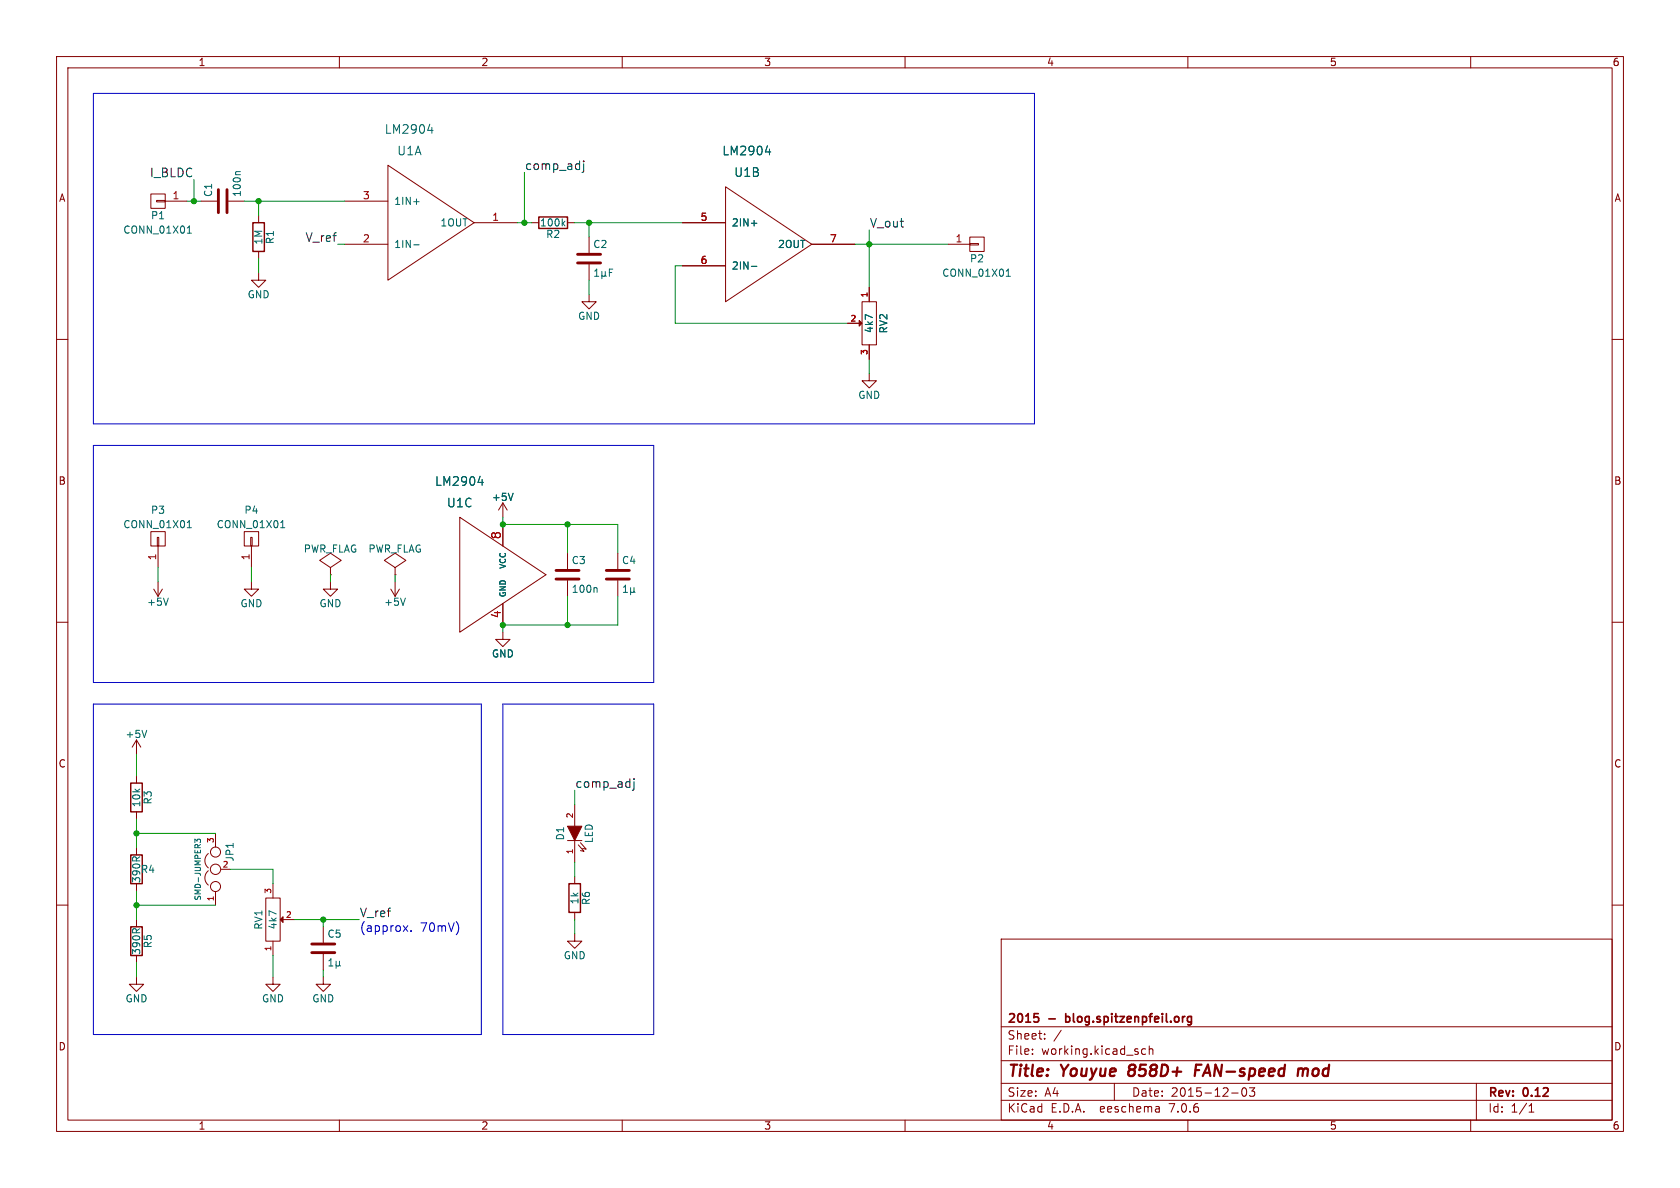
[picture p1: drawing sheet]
(kicad_sch (version 20230121) (generator eeschema)

 (paper "A4")

 (title_block
  (title "Youyue 858D+ FAN-speed mod")
  (date "2015-12-03")
  (rev "0.12")
  (company "2015 - blog.spitzenpfeil.org"))

 (lib_symbols
  (symbol "youyue-858d-plus-fan-speed-mod-rescue:+5V" (power) (pin_names (offset 0)) (in_bom yes) (on_board yes)
   (property "Reference" "#PWR" (at 0 -3.81 0) (effects (font (size 1.27 1.27)) hide))
   (property "Value" "+5V" (at 0 3.556 0) (effects (font (size 1.27 1.27))))
   (property "Footprint" "" (at 0 0 0) (effects (font (size 1.27 1.27))))
   (property "Datasheet" "" (at 0 0 0) (effects (font (size 1.27 1.27))))
   (symbol "+5V_0_1"
    (polyline (pts (xy -0.762 1.27) (xy 0 2.54)) (stroke (width 0) (type solid)) (fill (type none)))
    (polyline (pts (xy 0 0) (xy 0 2.54)) (stroke (width 0) (type solid)) (fill (type none)))
    (polyline (pts (xy 0 2.54) (xy 0.762 1.27)) (stroke (width 0) (type solid)) (fill (type none))))
   (symbol "+5V_1_1"
    (pin power_in line (at 0 0 90) (length 0) hide (name "+5V" (effects (font (size 1.27 1.27)))) (number "1" (effects (font (size 1.27 1.27)))))))
  (symbol "youyue-858d-plus-fan-speed-mod-rescue:C" (pin_numbers hide) (pin_names (offset 0.254)) (in_bom yes) (on_board yes)
   (property "Reference" "C" (at 0.635 2.54 0) (effects (font (size 1.27 1.27)) (justify left)))
   (property "Value" "C" (at 0.635 -2.54 0) (effects (font (size 1.27 1.27)) (justify left)))
   (property "Footprint" "" (at 0.9652 -3.81 0) (effects (font (size 1.27 1.27))))
   (property "Datasheet" "" (at 0 0 0) (effects (font (size 1.27 1.27))))
   (symbol "C_0_1"
    (polyline (pts (xy -2.032 -0.762) (xy 2.032 -0.762)) (stroke (width 0.508) (type solid)) (fill (type none)))
    (polyline (pts (xy -2.032 0.762) (xy 2.032 0.762)) (stroke (width 0.508) (type solid)) (fill (type none))))
   (symbol "C_1_1"
    (pin passive line (at 0 3.81 270) (length 2.794) (name "~" (effects (font (size 1.016 1.016)))) (number "1" (effects (font (size 1.016 1.016)))))
    (pin passive line (at 0 -3.81 90) (length 2.794) (name "~" (effects (font (size 1.016 1.016)))) (number "2" (effects (font (size 1.016 1.016)))))))
  (symbol "youyue-858d-plus-fan-speed-mod-rescue:CONN_01X01" (pin_names (offset 1.016) hide) (in_bom yes) (on_board yes)
   (property "Reference" "P" (at 0 2.54 0) (effects (font (size 1.27 1.27))))
   (property "Value" "CONN_01X01" (at 2.54 0 90) (effects (font (size 1.27 1.27))))
   (property "Footprint" "" (at 0 0 0) (effects (font (size 1.27 1.27))))
   (property "Datasheet" "" (at 0 0 0) (effects (font (size 1.27 1.27))))
   (symbol "CONN_01X01_0_1"
    (rectangle (start -1.27 0.127) (end 0.254 -0.127) (stroke (width 0) (type solid)) (fill (type none)))
    (rectangle (start -1.27 1.27) (end 1.27 -1.27) (stroke (width 0) (type solid)) (fill (type none))))
   (symbol "CONN_01X01_1_1"
    (pin passive line (at -5.08 0 0) (length 3.81) (name "P1" (effects (font (size 1.27 1.27)))) (number "1" (effects (font (size 1.27 1.27)))))))
  (symbol "youyue-858d-plus-fan-speed-mod-rescue:GND" (power) (pin_names (offset 0)) (in_bom yes) (on_board yes)
   (property "Reference" "#PWR" (at 0 -6.35 0) (effects (font (size 1.27 1.27)) hide))
   (property "Value" "GND" (at 0 -3.81 0) (effects (font (size 1.27 1.27))))
   (property "Footprint" "" (at 0 0 0) (effects (font (size 1.27 1.27))))
   (property "Datasheet" "" (at 0 0 0) (effects (font (size 1.27 1.27))))
   (symbol "GND_0_1"
    (polyline (pts (xy 0 0) (xy 0 -1.27) (xy 1.27 -1.27) (xy 0 -2.54) (xy -1.27 -1.27) (xy 0 -1.27)) (stroke (width 0) (type solid)) (fill (type none))))
   (symbol "GND_1_1"
    (pin power_in line (at 0 0 270) (length 0) hide (name "GND" (effects (font (size 1.27 1.27)))) (number "1" (effects (font (size 1.27 1.27)))))))
  (symbol "youyue-858d-plus-fan-speed-mod-rescue:JUMPER3" (pin_names (offset 0.762) hide) (in_bom yes) (on_board yes)
   (property "Reference" "JP" (at 1.27 -2.54 0) (effects (font (size 1.27 1.27)) (justify left)))
   (property "Value" "JUMPER3" (at 0 2.54 0) (effects (font (size 1.27 1.27)) (justify bottom)))
   (property "Footprint" "" (at 0 0 0) (effects (font (size 1.27 1.27))))
   (property "Datasheet" "" (at 0 0 0) (effects (font (size 1.27 1.27))))
   (symbol "JUMPER3_0_1"
    (circle (center -3.048 0) (radius 0.889) (stroke (width 0) (type solid)) (fill (type none)))
    (arc (start -0.254 1.27) (mid -1.524 1.8804) (end -2.794 1.27) (stroke (width 0) (type solid)) (fill (type none)))
    (circle (center 0 0) (radius 0.9144) (stroke (width 0) (type solid)) (fill (type none)))
    (arc (start 2.794 1.27) (mid 1.524 1.8804) (end 0.254 1.27) (stroke (width 0) (type solid)) (fill (type none)))
    (circle (center 3.048 0) (radius 0.889) (stroke (width 0) (type solid)) (fill (type none)))
    (pin passive line (at -6.35 0 0) (length 2.413) (name "1" (effects (font (size 1.016 1.016)))) (number "1" (effects (font (size 1.016 1.016)))))
    (pin passive line (at 0 -2.54 90) (length 1.524) (name "2" (effects (font (size 1.016 1.016)))) (number "2" (effects (font (size 1.016 1.016)))))
    (pin passive line (at 6.35 0 180) (length 2.413) (name "3" (effects (font (size 1.016 1.016)))) (number "3" (effects (font (size 1.016 1.016)))))))
  (symbol "youyue-858d-plus-fan-speed-mod-rescue:LED" (pin_names (offset 1.016) hide) (in_bom yes) (on_board yes)
   (property "Reference" "D" (at 0 2.54 0) (effects (font (size 1.27 1.27))))
   (property "Value" "LED" (at 0 -2.54 0) (effects (font (size 1.27 1.27))))
   (property "Footprint" "" (at 0 0 0) (effects (font (size 1.27 1.27))))
   (property "Datasheet" "" (at 0 0 0) (effects (font (size 1.27 1.27))))
   (symbol "LED_0_1"
    (polyline (pts (xy -1.27 1.27) (xy -1.27 -1.27)) (stroke (width 0) (type solid)) (fill (type none)))
    (polyline (pts (xy -2.032 -0.635) (xy -3.175 -1.651) (xy -3.048 -1.016)) (stroke (width 0) (type solid)) (fill (type none)))
    (polyline (pts (xy -1.651 -1.016) (xy -2.794 -2.032) (xy -2.667 -1.397)) (stroke (width 0) (type solid)) (fill (type none)))
    (polyline (pts (xy 1.27 1.27) (xy -1.27 0) (xy 1.27 -1.27)) (stroke (width 0) (type solid)) (fill (type outline))))
   (symbol "LED_1_1"
    (pin passive line (at -5.08 0 0) (length 3.81) (name "K" (effects (font (size 1.016 1.016)))) (number "1" (effects (font (size 1.016 1.016)))))
    (pin passive line (at 5.08 0 180) (length 3.81) (name "A" (effects (font (size 1.016 1.016)))) (number "2" (effects (font (size 1.016 1.016)))))))
  (symbol "youyue-858d-plus-fan-speed-mod-rescue:MADW__LM2904" (pin_names (offset 1.016)) (in_bom yes) (on_board yes)
   (property "Reference" "U" (at -1.27 12.7 0) (effects (font (size 1.524 1.524))))
   (property "Value" "MADW__LM2904" (at -1.27 16.51 0) (effects (font (size 1.524 1.524))))
   (property "Footprint" "" (at 0 0 0) (effects (font (size 1.524 1.524))))
   (property "Datasheet" "" (at 0 0 0) (effects (font (size 1.524 1.524))))
   (symbol "MADW__LM2904_0_1"
    (polyline (pts (xy 10.16 0) (xy -5.08 10.16) (xy -5.08 -10.16) (xy 10.16 0)) (stroke (width 0) (type solid)) (fill (type none))))
   (symbol "MADW__LM2904_1_1"
    (pin output line (at 17.78 0 180) (length 7.62) (name "1OUT" (effects (font (size 1.27 1.27)))) (number "1" (effects (font (size 1.27 1.27)))))
    (pin input line (at -12.7 -3.81 0) (length 7.62) (name "1IN-" (effects (font (size 1.27 1.27)))) (number "2" (effects (font (size 1.27 1.27)))))
    (pin input line (at -12.7 3.81 0) (length 7.62) (name "1IN+" (effects (font (size 1.27 1.27)))) (number "3" (effects (font (size 1.27 1.27))))))
   (symbol "MADW__LM2904_2_1"
    (pin input line (at -12.7 3.81 0) (length 7.62) (name "2IN+" (effects (font (size 1.27 1.27)))) (number "5" (effects (font (size 1.27 1.27)))))
    (pin input line (at -12.7 -3.81 0) (length 7.62) (name "2IN-" (effects (font (size 1.27 1.27)))) (number "6" (effects (font (size 1.27 1.27)))))
    (pin output line (at 17.78 0 180) (length 7.62) (name "2OUT" (effects (font (size 1.27 1.27)))) (number "7" (effects (font (size 1.27 1.27))))))
   (symbol "MADW__LM2904_3_1"
    (pin power_in line (at 2.54 -8.89 90) (length 3.81) (name "GND" (effects (font (size 1.016 1.016)))) (number "4" (effects (font (size 1.524 1.524)))))
    (pin power_in line (at 2.54 8.89 270) (length 3.81) (name "VCC" (effects (font (size 1.016 1.016)))) (number "8" (effects (font (size 1.524 1.524)))))))
  (symbol "youyue-858d-plus-fan-speed-mod-rescue:POT" (pin_names (offset 1.016) hide) (in_bom yes) (on_board yes)
   (property "Reference" "RV" (at 0 -2.54 0) (effects (font (size 1.27 1.27))))
   (property "Value" "POT" (at 0 0 0) (effects (font (size 1.27 1.27))))
   (property "Footprint" "" (at 0 0 0) (effects (font (size 1.27 1.27))))
   (property "Datasheet" "" (at 0 0 0) (effects (font (size 1.27 1.27))))
   (symbol "POT_0_1"
    (rectangle (start -3.81 1.27) (end 3.81 -1.27) (stroke (width 0) (type solid)) (fill (type none)))
    (polyline (pts (xy 0 1.27) (xy -0.508 1.778) (xy 0.508 1.778)) (stroke (width 0) (type solid)) (fill (type outline))))
   (symbol "POT_1_1"
    (pin passive line (at -6.35 0 0) (length 2.54) (name "1" (effects (font (size 1.016 1.016)))) (number "1" (effects (font (size 1.016 1.016)))))
    (pin passive line (at 0 3.81 270) (length 2.032) (name "2" (effects (font (size 1.016 1.016)))) (number "2" (effects (font (size 1.016 1.016)))))
    (pin passive line (at 6.35 0 180) (length 2.54) (name "3" (effects (font (size 1.016 1.016)))) (number "3" (effects (font (size 1.016 1.016)))))))
  (symbol "youyue-858d-plus-fan-speed-mod-rescue:PWR_FLAG" (power) (pin_numbers hide) (pin_names (offset 0) hide) (in_bom yes) (on_board yes)
   (property "Reference" "#FLG" (at 0 2.413 0) (effects (font (size 1.27 1.27)) hide))
   (property "Value" "PWR_FLAG" (at 0 4.572 0) (effects (font (size 1.27 1.27))))
   (property "Footprint" "" (at 0 0 0) (effects (font (size 1.27 1.27))))
   (property "Datasheet" "" (at 0 0 0) (effects (font (size 1.27 1.27))))
   (symbol "PWR_FLAG_0_0"
    (pin power_out line (at 0 0 90) (length 0) (name "pwr" (effects (font (size 0.508 0.508)))) (number "1" (effects (font (size 0.508 0.508))))))
   (symbol "PWR_FLAG_0_1"
    (polyline (pts (xy 0 0) (xy 0 1.27) (xy -1.905 2.54) (xy 0 3.81) (xy 1.905 2.54) (xy 0 1.27)) (stroke (width 0) (type solid)) (fill (type none)))))
  (symbol "youyue-858d-plus-fan-speed-mod-rescue:R" (pin_numbers hide) (pin_names (offset 0)) (in_bom yes) (on_board yes)
   (property "Reference" "R" (at 2.032 0 90) (effects (font (size 1.27 1.27))))
   (property "Value" "R" (at 0 0 90) (effects (font (size 1.27 1.27))))
   (property "Footprint" "" (at -1.778 0 90) (effects (font (size 1.27 1.27))))
   (property "Datasheet" "" (at 0 0 0) (effects (font (size 1.27 1.27))))
   (symbol "R_0_1"
    (rectangle (start -1.016 -2.54) (end 1.016 2.54) (stroke (width 0.254) (type solid)) (fill (type none))))
   (symbol "R_1_1"
    (pin passive line (at 0 3.81 270) (length 1.27) (name "~" (effects (font (size 1.27 1.27)))) (number "1" (effects (font (size 1.27 1.27)))))
    (pin passive line (at 0 -3.81 90) (length 1.27) (name "~" (effects (font (size 1.27 1.27)))) (number "2" (effects (font (size 1.27 1.27))))))))

 (junction (at 92.71 39.37) (diameter 0) (color 0 0 0 0))
 (junction (at 34.29 35.56) (diameter 0) (color 0 0 0 0))
 (junction (at 45.72 35.56) (diameter 0) (color 0 0 0 0))
 (junction (at 57.15 162.56) (diameter 0) (color 0 0 0 0))
 (junction (at 100.33 110.49) (diameter 0) (color 0 0 0 0))
 (junction (at 100.33 92.71) (diameter 0) (color 0 0 0 0))
 (junction (at 153.67 43.18) (diameter 0) (color 0 0 0 0))
 (junction (at 24.13 147.32) (diameter 0) (color 0 0 0 0))
 (junction (at 104.14 39.37) (diameter 0) (color 0 0 0 0))
 (junction (at 24.13 160.02) (diameter 0) (color 0 0 0 0))
 (junction (at 88.9 110.49) (diameter 0) (color 0 0 0 0))
 (junction (at 88.9 92.71) (diameter 0) (color 0 0 0 0))

 (polyline (pts (xy 16.51 74.93) (xy 16.51 16.51)) (stroke (width 0) (type default)))

 (wire (pts (xy 100.33 92.71) (xy 100.33 97.79)) (stroke (width 0) (type default)))
 (wire (pts (xy 100.33 110.49) (xy 109.22 110.49)) (stroke (width 0) (type default)))
 (wire (pts (xy 153.67 43.18) (xy 167.64 43.18)) (stroke (width 0) (type default)))
 (wire (pts (xy 153.67 40.64) (xy 153.67 43.18)) (stroke (width 0) (type default)))
 (polyline (pts (xy 16.51 16.51) (xy 182.88 16.51)) (stroke (width 0) (type default)))

 (wire (pts (xy 45.72 45.72) (xy 45.72 48.26)) (stroke (width 0) (type default)))
 (wire (pts (xy 57.15 171.45) (xy 57.15 172.72)) (stroke (width 0) (type default)))
 (wire (pts (xy 120.65 46.99) (xy 119.38 46.99)) (stroke (width 0) (type default)))
 (wire (pts (xy 27.94 100.33) (xy 27.94 102.87)) (stroke (width 0) (type default)))
 (polyline (pts (xy 85.09 124.46) (xy 16.51 124.46)) (stroke (width 0) (type default)))

 (wire (pts (xy 40.64 153.67) (xy 48.26 153.67)) (stroke (width 0) (type default)))
 (polyline (pts (xy 16.51 78.74) (xy 16.51 120.65)) (stroke (width 0) (type default)))

 (wire (pts (xy 100.33 92.71) (xy 109.22 92.71)) (stroke (width 0) (type default)))
 (wire (pts (xy 69.85 101.6) (xy 69.85 102.87)) (stroke (width 0) (type default)))
 (wire (pts (xy 109.22 110.49) (xy 109.22 105.41)) (stroke (width 0) (type default)))
 (wire (pts (xy 88.9 110.49) (xy 88.9 111.76)) (stroke (width 0) (type default)))
 (wire (pts (xy 151.13 43.18) (xy 153.67 43.18)) (stroke (width 0) (type default)))
 (polyline (pts (xy 88.9 124.46) (xy 88.9 182.88)) (stroke (width 0) (type default)))
 (polyline (pts (xy 16.51 120.65) (xy 115.57 120.65)) (stroke (width 0) (type default)))

 (wire (pts (xy 24.13 149.86) (xy 24.13 147.32)) (stroke (width 0) (type default)))
 (wire (pts (xy 153.67 63.5) (xy 153.67 66.04)) (stroke (width 0) (type default)))
 (wire (pts (xy 104.14 39.37) (xy 120.65 39.37)) (stroke (width 0) (type default)))
 (polyline (pts (xy 115.57 182.88) (xy 115.57 124.46)) (stroke (width 0) (type default)))

 (wire (pts (xy 48.26 168.91) (xy 48.26 172.72)) (stroke (width 0) (type default)))
 (wire (pts (xy 45.72 35.56) (xy 45.72 38.1)) (stroke (width 0) (type default)))
 (wire (pts (xy 91.44 39.37) (xy 92.71 39.37)) (stroke (width 0) (type default)))
 (wire (pts (xy 43.18 35.56) (xy 45.72 35.56)) (stroke (width 0) (type default)))
 (wire (pts (xy 45.72 35.56) (xy 60.96 35.56)) (stroke (width 0) (type default)))
 (wire (pts (xy 24.13 133.35) (xy 24.13 137.16)) (stroke (width 0) (type default)))
 (polyline (pts (xy 16.51 182.88) (xy 85.09 182.88)) (stroke (width 0) (type default)))

 (wire (pts (xy 100.33 110.49) (xy 100.33 105.41)) (stroke (width 0) (type default)))
 (wire (pts (xy 88.9 91.44) (xy 88.9 92.71)) (stroke (width 0) (type default)))
 (wire (pts (xy 153.67 43.18) (xy 153.67 50.8)) (stroke (width 0) (type default)))
 (wire (pts (xy 57.15 162.56) (xy 63.5 162.56)) (stroke (width 0) (type default)))
 (wire (pts (xy 104.14 39.37) (xy 104.14 41.91)) (stroke (width 0) (type default)))
 (wire (pts (xy 24.13 157.48) (xy 24.13 160.02)) (stroke (width 0) (type default)))
 (wire (pts (xy 101.6 152.4) (xy 101.6 154.94)) (stroke (width 0) (type default)))
 (wire (pts (xy 119.38 57.15) (xy 149.86 57.15)) (stroke (width 0) (type default)))
 (wire (pts (xy 24.13 160.02) (xy 24.13 162.56)) (stroke (width 0) (type default)))
 (wire (pts (xy 101.6 139.7) (xy 101.6 142.24)) (stroke (width 0) (type default)))
 (polyline (pts (xy 182.88 74.93) (xy 16.51 74.93)) (stroke (width 0) (type default)))

 (wire (pts (xy 58.42 101.6) (xy 58.42 102.87)) (stroke (width 0) (type default)))
 (wire (pts (xy 101.6 162.56) (xy 101.6 165.1)) (stroke (width 0) (type default)))
 (wire (pts (xy 92.71 30.48) (xy 92.71 39.37)) (stroke (width 0) (type default)))
 (wire (pts (xy 33.02 35.56) (xy 34.29 35.56)) (stroke (width 0) (type default)))
 (wire (pts (xy 44.45 100.33) (xy 44.45 102.87)) (stroke (width 0) (type default)))
 (wire (pts (xy 119.38 46.99) (xy 119.38 57.15)) (stroke (width 0) (type default)))
 (polyline (pts (xy 182.88 16.51) (xy 182.88 74.93)) (stroke (width 0) (type default)))

 (wire (pts (xy 52.07 162.56) (xy 57.15 162.56)) (stroke (width 0) (type default)))
 (wire (pts (xy 88.9 110.49) (xy 100.33 110.49)) (stroke (width 0) (type default)))
 (wire (pts (xy 60.96 43.18) (xy 59.69 43.18)) (stroke (width 0) (type default)))
 (wire (pts (xy 24.13 147.32) (xy 24.13 144.78)) (stroke (width 0) (type default)))
 (wire (pts (xy 88.9 92.71) (xy 100.33 92.71)) (stroke (width 0) (type default)))
 (wire (pts (xy 34.29 35.56) (xy 35.56 35.56)) (stroke (width 0) (type default)))
 (polyline (pts (xy 16.51 124.46) (xy 16.51 182.88)) (stroke (width 0) (type default)))

 (wire (pts (xy 24.13 147.32) (xy 38.1 147.32)) (stroke (width 0) (type default)))
 (wire (pts (xy 24.13 170.18) (xy 24.13 172.72)) (stroke (width 0) (type default)))
 (polyline (pts (xy 88.9 182.88) (xy 115.57 182.88)) (stroke (width 0) (type default)))
 (polyline (pts (xy 115.57 78.74) (xy 16.51 78.74)) (stroke (width 0) (type default)))

 (wire (pts (xy 57.15 162.56) (xy 57.15 163.83)) (stroke (width 0) (type default)))
 (wire (pts (xy 48.26 153.67) (xy 48.26 156.21)) (stroke (width 0) (type default)))
 (polyline (pts (xy 115.57 124.46) (xy 88.9 124.46)) (stroke (width 0) (type default)))

 (wire (pts (xy 92.71 39.37) (xy 93.98 39.37)) (stroke (width 0) (type default)))
 (wire (pts (xy 34.29 31.75) (xy 34.29 35.56)) (stroke (width 0) (type default)))
 (polyline (pts (xy 115.57 120.65) (xy 115.57 78.74)) (stroke (width 0) (type default)))

 (wire (pts (xy 104.14 49.53) (xy 104.14 52.07)) (stroke (width 0) (type default)))
 (wire (pts (xy 101.6 39.37) (xy 104.14 39.37)) (stroke (width 0) (type default)))
 (wire (pts (xy 109.22 92.71) (xy 109.22 97.79)) (stroke (width 0) (type default)))
 (wire (pts (xy 24.13 160.02) (xy 38.1 160.02)) (stroke (width 0) (type default)))
 (polyline (pts (xy 85.09 182.88) (xy 85.09 124.46)) (stroke (width 0) (type default)))

 (text "(approx. 70mV)" (at 63.5 165.1 0) (effects (font (size 1.524 1.524)) (justify left bottom)))

 (label "comp_adj" (at 101.6 139.7 0) (effects (font (size 1.524 1.524)) (justify left bottom)))
 (label "I_BLDC" (at 34.29 31.75 180) (effects (font (size 1.524 1.524)) (justify right bottom)))
 (label "V_ref" (at 63.5 162.56 0) (effects (font (size 1.524 1.524)) (justify left bottom)))
 (label "comp_adj" (at 92.71 30.48 0) (effects (font (size 1.524 1.524)) (justify left bottom)))
 (label "V_out" (at 153.67 40.64 0) (effects (font (size 1.524 1.524)) (justify left bottom)))
 (label "V_ref" (at 59.69 43.18 180) (effects (font (size 1.524 1.524)) (justify right bottom)))

 (symbol (lib_id "youyue-858d-plus-fan-speed-mod-rescue:MADW__LM2904") (at 73.66 39.37 0) (unit 1) (in_bom yes) (on_board yes) (dnp no)
  (property "Reference" "U1" (at 72.39 26.67 0) (effects (font (size 1.524 1.524))))
  (property "Value" "LM2904" (at 72.39 22.86 0) (effects (font (size 1.524 1.524))))
  (property "Footprint" "SMD_Packages:SOIC-8-N" (at 73.66 39.37 0) (effects (font (size 1.524 1.524)) hide))
  (property "Datasheet" "" (at 73.66 39.37 0) (effects (font (size 1.524 1.524)))) (pin "1") (pin "2") (pin "3") (pin "5") (pin "6") (pin "7") (pin "4") (pin "8"))

 (symbol (lib_id "youyue-858d-plus-fan-speed-mod-rescue:MADW__LM2904") (at 133.35 43.18 0) (unit 2) (in_bom yes) (on_board yes) (dnp no)
  (property "Reference" "U1" (at 132.08 30.48 0) (effects (font (size 1.524 1.524))))
  (property "Value" "LM2904" (at 132.08 26.67 0) (effects (font (size 1.524 1.524))))
  (property "Footprint" "SMD_Packages:SOIC-8-N" (at 133.35 43.18 0) (effects (font (size 1.524 1.524)) hide))
  (property "Datasheet" "" (at 133.35 43.18 0) (effects (font (size 1.524 1.524)))) (pin "1") (pin "2") (pin "3") (pin "5") (pin "6") (pin "7") (pin "4") (pin "8"))

 (symbol (lib_id "youyue-858d-plus-fan-speed-mod-rescue:MADW__LM2904") (at 86.36 101.6 0) (unit 3) (in_bom yes) (on_board yes) (dnp no)
  (property "Reference" "U1" (at 81.28 88.9 0) (effects (font (size 1.524 1.524))))
  (property "Value" "LM2904" (at 81.28 85.09 0) (effects (font (size 1.524 1.524))))
  (property "Footprint" "SMD_Packages:SOIC-8-N" (at 86.36 101.6 0) (effects (font (size 1.524 1.524)) hide))
  (property "Datasheet" "" (at 86.36 101.6 0) (effects (font (size 1.524 1.524)))) (pin "1") (pin "2") (pin "3") (pin "5") (pin "6") (pin "7") (pin "4") (pin "8"))

 (symbol (lib_id "youyue-858d-plus-fan-speed-mod-rescue:POT") (at 153.67 57.15 90) (mirror x) (unit 1) (in_bom yes) (on_board yes) (dnp no)
  (property "Reference" "RV2" (at 156.21 57.15 0) (effects (font (size 1.27 1.27))))
  (property "Value" "4k7" (at 153.67 57.15 0) (effects (font (size 1.27 1.27))))
  (property "Footprint" "my_parts:MADW__TC33X-POT" (at 153.67 57.15 0) (effects (font (size 1.524 1.524)) hide))
  (property "Datasheet" "" (at 153.67 57.15 0) (effects (font (size 1.524 1.524)))) (pin "1") (pin "2") (pin "3"))

 (symbol (lib_id "youyue-858d-plus-fan-speed-mod-rescue:POT") (at 48.26 162.56 270) (mirror x) (unit 1) (in_bom yes) (on_board yes) (dnp no)
  (property "Reference" "RV1" (at 45.72 162.56 0) (effects (font (size 1.27 1.27))))
  (property "Value" "4k7" (at 48.26 162.56 0) (effects (font (size 1.27 1.27))))
  (property "Footprint" "my_parts:MADW__TC33X-POT" (at 48.26 162.56 0) (effects (font (size 1.524 1.524)) hide))
  (property "Datasheet" "" (at 48.26 162.56 0) (effects (font (size 1.524 1.524)))) (pin "1") (pin "2") (pin "3"))

 (symbol (lib_id "youyue-858d-plus-fan-speed-mod-rescue:C") (at 39.37 35.56 90) (unit 1) (in_bom yes) (on_board yes) (dnp no)
  (property "Reference" "C1" (at 36.83 34.925 0) (effects (font (size 1.27 1.27)) (justify left)))
  (property "Value" "100n" (at 41.91 34.925 0) (effects (font (size 1.27 1.27)) (justify left)))
  (property "Footprint" "Capacitors_SMD:C_0805_HandSoldering" (at 43.18 34.5948 0) (effects (font (size 0.762 0.762)) hide))
  (property "Datasheet" "" (at 39.37 35.56 0) (effects (font (size 1.524 1.524)))) (pin "1") (pin "2"))

 (symbol (lib_id "youyue-858d-plus-fan-speed-mod-rescue:R") (at 45.72 41.91 0) (unit 1) (in_bom yes) (on_board yes) (dnp no)
  (property "Reference" "R1" (at 47.752 41.91 90) (effects (font (size 1.27 1.27))))
  (property "Value" "1M" (at 45.72 41.91 90) (effects (font (size 1.27 1.27))))
  (property "Footprint" "Resistors_SMD:R_0805_HandSoldering" (at 43.942 41.91 90) (effects (font (size 0.762 0.762)) hide))
  (property "Datasheet" "" (at 45.72 41.91 0) (effects (font (size 0.762 0.762)))) (pin "1") (pin "2"))

 (symbol (lib_id "youyue-858d-plus-fan-speed-mod-rescue:R") (at 97.79 39.37 270) (unit 1) (in_bom yes) (on_board yes) (dnp no)
  (property "Reference" "R2" (at 97.79 41.402 90) (effects (font (size 1.27 1.27))))
  (property "Value" "100k" (at 97.79 39.37 90) (effects (font (size 1.27 1.27))))
  (property "Footprint" "Resistors_SMD:R_0805_HandSoldering" (at 97.79 37.592 90) (effects (font (size 0.762 0.762)) hide))
  (property "Datasheet" "" (at 97.79 39.37 0) (effects (font (size 0.762 0.762)))) (pin "1") (pin "2"))

 (symbol (lib_id "youyue-858d-plus-fan-speed-mod-rescue:R") (at 24.13 140.97 0) (unit 1) (in_bom yes) (on_board yes) (dnp no)
  (property "Reference" "R3" (at 26.162 140.97 90) (effects (font (size 1.27 1.27))))
  (property "Value" "10k" (at 24.13 140.97 90) (effects (font (size 1.27 1.27))))
  (property "Footprint" "Resistors_SMD:R_0805_HandSoldering" (at 22.352 140.97 90) (effects (font (size 0.762 0.762)) hide))
  (property "Datasheet" "" (at 24.13 140.97 0) (effects (font (size 0.762 0.762)))) (pin "1") (pin "2"))

 (symbol (lib_id "youyue-858d-plus-fan-speed-mod-rescue:R") (at 24.13 166.37 0) (unit 1) (in_bom yes) (on_board yes) (dnp no)
  (property "Reference" "R5" (at 26.162 166.37 90) (effects (font (size 1.27 1.27))))
  (property "Value" "390R" (at 24.13 166.37 90) (effects (font (size 1.27 1.27))))
  (property "Footprint" "Resistors_SMD:R_0805_HandSoldering" (at 22.352 166.37 90) (effects (font (size 0.762 0.762)) hide))
  (property "Datasheet" "" (at 24.13 166.37 0) (effects (font (size 0.762 0.762)))) (pin "1") (pin "2"))

 (symbol (lib_id "youyue-858d-plus-fan-speed-mod-rescue:GND") (at 88.9 111.76 0) (unit 1) (in_bom yes) (on_board yes) (dnp no)
  (property "Reference" "#PWR01" (at 88.9 118.11 0) (effects (font (size 1.27 1.27)) hide))
  (property "Value" "GND" (at 88.9 115.57 0) (effects (font (size 1.27 1.27))))
  (property "Footprint" "" (at 88.9 111.76 0) (effects (font (size 1.524 1.524))))
  (property "Datasheet" "" (at 88.9 111.76 0) (effects (font (size 1.524 1.524)))) (pin "1"))

 (symbol (lib_id "youyue-858d-plus-fan-speed-mod-rescue:+5V") (at 88.9 91.44 0) (unit 1) (in_bom yes) (on_board yes) (dnp no)
  (property "Reference" "#PWR02" (at 88.9 95.25 0) (effects (font (size 1.27 1.27)) hide))
  (property "Value" "+5V" (at 88.9 87.884 0) (effects (font (size 1.27 1.27))))
  (property "Footprint" "" (at 88.9 91.44 0) (effects (font (size 1.524 1.524))))
  (property "Datasheet" "" (at 88.9 91.44 0) (effects (font (size 1.524 1.524)))) (pin "1"))

 (symbol (lib_id "youyue-858d-plus-fan-speed-mod-rescue:PWR_FLAG") (at 58.42 101.6 0) (unit 1) (in_bom yes) (on_board yes) (dnp no)
  (property "Reference" "#FLG03" (at 58.42 99.187 0) (effects (font (size 1.27 1.27)) hide))
  (property "Value" "PWR_FLAG" (at 58.42 97.028 0) (effects (font (size 1.27 1.27))))
  (property "Footprint" "" (at 58.42 101.6 0) (effects (font (size 1.524 1.524))))
  (property "Datasheet" "" (at 58.42 101.6 0) (effects (font (size 1.524 1.524)))) (pin "1"))

 (symbol (lib_id "youyue-858d-plus-fan-speed-mod-rescue:PWR_FLAG") (at 69.85 101.6 0) (unit 1) (in_bom yes) (on_board yes) (dnp no)
  (property "Reference" "#FLG04" (at 69.85 99.187 0) (effects (font (size 1.27 1.27)) hide))
  (property "Value" "PWR_FLAG" (at 69.85 97.028 0) (effects (font (size 1.27 1.27))))
  (property "Footprint" "" (at 69.85 101.6 0) (effects (font (size 1.524 1.524))))
  (property "Datasheet" "" (at 69.85 101.6 0) (effects (font (size 1.524 1.524)))) (pin "1"))

 (symbol (lib_id "youyue-858d-plus-fan-speed-mod-rescue:C") (at 100.33 101.6 0) (unit 1) (in_bom yes) (on_board yes) (dnp no)
  (property "Reference" "C3" (at 100.965 99.06 0) (effects (font (size 1.27 1.27)) (justify left)))
  (property "Value" "100n" (at 100.965 104.14 0) (effects (font (size 1.27 1.27)) (justify left)))
  (property "Footprint" "Capacitors_SMD:C_0805_HandSoldering" (at 101.2952 105.41 0) (effects (font (size 0.762 0.762)) hide))
  (property "Datasheet" "" (at 100.33 101.6 0) (effects (font (size 1.524 1.524)))) (pin "1") (pin "2"))

 (symbol (lib_id "youyue-858d-plus-fan-speed-mod-rescue:C") (at 109.22 101.6 0) (unit 1) (in_bom yes) (on_board yes) (dnp no)
  (property "Reference" "C4" (at 109.855 99.06 0) (effects (font (size 1.27 1.27)) (justify left)))
  (property "Value" "1µ" (at 109.855 104.14 0) (effects (font (size 1.27 1.27)) (justify left)))
  (property "Footprint" "Capacitors_SMD:C_0805_HandSoldering" (at 110.1852 105.41 0) (effects (font (size 0.762 0.762)) hide))
  (property "Datasheet" "" (at 109.22 101.6 0) (effects (font (size 1.524 1.524)))) (pin "1") (pin "2"))

 (symbol (lib_id "youyue-858d-plus-fan-speed-mod-rescue:GND") (at 24.13 172.72 0) (unit 1) (in_bom yes) (on_board yes) (dnp no)
  (property "Reference" "#PWR05" (at 24.13 179.07 0) (effects (font (size 1.27 1.27)) hide))
  (property "Value" "GND" (at 24.13 176.53 0) (effects (font (size 1.27 1.27))))
  (property "Footprint" "" (at 24.13 172.72 0) (effects (font (size 1.524 1.524))))
  (property "Datasheet" "" (at 24.13 172.72 0) (effects (font (size 1.524 1.524)))) (pin "1"))

 (symbol (lib_id "youyue-858d-plus-fan-speed-mod-rescue:+5V") (at 24.13 133.35 0) (unit 1) (in_bom yes) (on_board yes) (dnp no)
  (property "Reference" "#PWR06" (at 24.13 137.16 0) (effects (font (size 1.27 1.27)) hide))
  (property "Value" "+5V" (at 24.13 129.794 0) (effects (font (size 1.27 1.27))))
  (property "Footprint" "" (at 24.13 133.35 0) (effects (font (size 1.524 1.524))))
  (property "Datasheet" "" (at 24.13 133.35 0) (effects (font (size 1.524 1.524)))) (pin "1"))

 (symbol (lib_id "youyue-858d-plus-fan-speed-mod-rescue:R") (at 24.13 153.67 0) (unit 1) (in_bom yes) (on_board yes) (dnp no)
  (property "Reference" "R4" (at 26.162 153.67 0) (effects (font (size 1.27 1.27))))
  (property "Value" "390R" (at 24.13 153.67 90) (effects (font (size 1.27 1.27))))
  (property "Footprint" "Resistors_SMD:R_0805_HandSoldering" (at 22.352 153.67 90) (effects (font (size 0.762 0.762)) hide))
  (property "Datasheet" "" (at 24.13 153.67 0) (effects (font (size 0.762 0.762)))) (pin "1") (pin "2"))

 (symbol (lib_id "youyue-858d-plus-fan-speed-mod-rescue:JUMPER3") (at 38.1 153.67 90) (unit 1) (in_bom yes) (on_board yes) (dnp no)
  (property "Reference" "JP1" (at 40.64 152.4 0) (effects (font (size 1.27 1.27)) (justify left)))
  (property "Value" "SMD-JUMPER3" (at 35.56 153.67 0) (effects (font (size 0.9906 0.9906)) (justify bottom)))
  (property "Footprint" "my_parts:SMD-solder-bridge-3pin" (at 38.1 153.67 0) (effects (font (size 1.524 1.524)) hide))
  (property "Datasheet" "" (at 38.1 153.67 0) (effects (font (size 1.524 1.524)))) (pin "1") (pin "2") (pin "3"))

 (symbol (lib_id "youyue-858d-plus-fan-speed-mod-rescue:GND") (at 48.26 172.72 0) (unit 1) (in_bom yes) (on_board yes) (dnp no)
  (property "Reference" "#PWR07" (at 48.26 179.07 0) (effects (font (size 1.27 1.27)) hide))
  (property "Value" "GND" (at 48.26 176.53 0) (effects (font (size 1.27 1.27))))
  (property "Footprint" "" (at 48.26 172.72 0) (effects (font (size 1.524 1.524))))
  (property "Datasheet" "" (at 48.26 172.72 0) (effects (font (size 1.524 1.524)))) (pin "1"))

 (symbol (lib_id "youyue-858d-plus-fan-speed-mod-rescue:GND") (at 45.72 48.26 0) (unit 1) (in_bom yes) (on_board yes) (dnp no)
  (property "Reference" "#PWR08" (at 45.72 54.61 0) (effects (font (size 1.27 1.27)) hide))
  (property "Value" "GND" (at 45.72 52.07 0) (effects (font (size 1.27 1.27))))
  (property "Footprint" "" (at 45.72 48.26 0) (effects (font (size 1.524 1.524))))
  (property "Datasheet" "" (at 45.72 48.26 0) (effects (font (size 1.524 1.524)))) (pin "1"))

 (symbol (lib_id "youyue-858d-plus-fan-speed-mod-rescue:GND") (at 104.14 52.07 0) (unit 1) (in_bom yes) (on_board yes) (dnp no)
  (property "Reference" "#PWR09" (at 104.14 58.42 0) (effects (font (size 1.27 1.27)) hide))
  (property "Value" "GND" (at 104.14 55.88 0) (effects (font (size 1.27 1.27))))
  (property "Footprint" "" (at 104.14 52.07 0) (effects (font (size 1.524 1.524))))
  (property "Datasheet" "" (at 104.14 52.07 0) (effects (font (size 1.524 1.524)))) (pin "1"))

 (symbol (lib_id "youyue-858d-plus-fan-speed-mod-rescue:GND") (at 153.67 66.04 0) (unit 1) (in_bom yes) (on_board yes) (dnp no)
  (property "Reference" "#PWR010" (at 153.67 72.39 0) (effects (font (size 1.27 1.27)) hide))
  (property "Value" "GND" (at 153.67 69.85 0) (effects (font (size 1.27 1.27))))
  (property "Footprint" "" (at 153.67 66.04 0) (effects (font (size 1.524 1.524))))
  (property "Datasheet" "" (at 153.67 66.04 0) (effects (font (size 1.524 1.524)))) (pin "1"))

 (symbol (lib_id "youyue-858d-plus-fan-speed-mod-rescue:GND") (at 58.42 102.87 0) (unit 1) (in_bom yes) (on_board yes) (dnp no)
  (property "Reference" "#PWR011" (at 58.42 109.22 0) (effects (font (size 1.27 1.27)) hide))
  (property "Value" "GND" (at 58.42 106.68 0) (effects (font (size 1.27 1.27))))
  (property "Footprint" "" (at 58.42 102.87 0) (effects (font (size 1.524 1.524))))
  (property "Datasheet" "" (at 58.42 102.87 0) (effects (font (size 1.524 1.524)))) (pin "1"))

 (symbol (lib_id "youyue-858d-plus-fan-speed-mod-rescue:+5V") (at 69.85 102.87 180) (unit 1) (in_bom yes) (on_board yes) (dnp no)
  (property "Reference" "#PWR012" (at 69.85 99.06 0) (effects (font (size 1.27 1.27)) hide))
  (property "Value" "+5V" (at 69.85 106.426 0) (effects (font (size 1.27 1.27))))
  (property "Footprint" "" (at 69.85 102.87 0) (effects (font (size 1.524 1.524))))
  (property "Datasheet" "" (at 69.85 102.87 0) (effects (font (size 1.524 1.524)))) (pin "1"))

 (symbol (lib_id "youyue-858d-plus-fan-speed-mod-rescue:CONN_01X01") (at 27.94 35.56 180) (unit 1) (in_bom yes) (on_board yes) (dnp no)
  (property "Reference" "P1" (at 27.94 38.1 0) (effects (font (size 1.27 1.27))))
  (property "Value" "CONN_01X01" (at 27.94 40.64 0) (effects (font (size 1.27 1.27))))
  (property "Footprint" "SIL-Headers:SIL-1" (at 27.94 35.56 0) (effects (font (size 1.524 1.524)) hide))
  (property "Datasheet" "" (at 27.94 35.56 0) (effects (font (size 1.524 1.524)))) (pin "1"))

 (symbol (lib_id "youyue-858d-plus-fan-speed-mod-rescue:CONN_01X01") (at 172.72 43.18 0) (unit 1) (in_bom yes) (on_board yes) (dnp no)
  (property "Reference" "P2" (at 172.72 45.72 0) (effects (font (size 1.27 1.27))))
  (property "Value" "CONN_01X01" (at 172.72 48.26 0) (effects (font (size 1.27 1.27))))
  (property "Footprint" "SIL-Headers:SIL-1" (at 172.72 43.18 0) (effects (font (size 1.524 1.524)) hide))
  (property "Datasheet" "" (at 172.72 43.18 0) (effects (font (size 1.524 1.524)))) (pin "1"))

 (symbol (lib_id "youyue-858d-plus-fan-speed-mod-rescue:CONN_01X01") (at 27.94 95.25 90) (unit 1) (in_bom yes) (on_board yes) (dnp no)
  (property "Reference" "P3" (at 27.94 90.17 90) (effects (font (size 1.27 1.27))))
  (property "Value" "CONN_01X01" (at 27.94 92.71 90) (effects (font (size 1.27 1.27))))
  (property "Footprint" "SIL-Headers:SIL-1" (at 27.94 95.25 0) (effects (font (size 1.524 1.524)) hide))
  (property "Datasheet" "" (at 27.94 95.25 0) (effects (font (size 1.524 1.524)))) (pin "1"))

 (symbol (lib_id "youyue-858d-plus-fan-speed-mod-rescue:CONN_01X01") (at 44.45 95.25 90) (unit 1) (in_bom yes) (on_board yes) (dnp no)
  (property "Reference" "P4" (at 44.45 90.17 90) (effects (font (size 1.27 1.27))))
  (property "Value" "CONN_01X01" (at 44.45 92.71 90) (effects (font (size 1.27 1.27))))
  (property "Footprint" "SIL-Headers:SIL-1" (at 44.45 95.25 0) (effects (font (size 1.524 1.524)) hide))
  (property "Datasheet" "" (at 44.45 95.25 0) (effects (font (size 1.524 1.524)))) (pin "1"))

 (symbol (lib_id "youyue-858d-plus-fan-speed-mod-rescue:+5V") (at 27.94 102.87 180) (unit 1) (in_bom yes) (on_board yes) (dnp no)
  (property "Reference" "#PWR013" (at 27.94 99.06 0) (effects (font (size 1.27 1.27)) hide))
  (property "Value" "+5V" (at 27.94 106.426 0) (effects (font (size 1.27 1.27))))
  (property "Footprint" "" (at 27.94 102.87 0) (effects (font (size 1.524 1.524))))
  (property "Datasheet" "" (at 27.94 102.87 0) (effects (font (size 1.524 1.524)))) (pin "1"))

 (symbol (lib_id "youyue-858d-plus-fan-speed-mod-rescue:GND") (at 44.45 102.87 0) (unit 1) (in_bom yes) (on_board yes) (dnp no)
  (property "Reference" "#PWR014" (at 44.45 109.22 0) (effects (font (size 1.27 1.27)) hide))
  (property "Value" "GND" (at 44.45 106.68 0) (effects (font (size 1.27 1.27))))
  (property "Footprint" "" (at 44.45 102.87 0) (effects (font (size 1.524 1.524))))
  (property "Datasheet" "" (at 44.45 102.87 0) (effects (font (size 1.524 1.524)))) (pin "1"))

 (symbol (lib_id "youyue-858d-plus-fan-speed-mod-rescue:C") (at 57.15 167.64 0) (unit 1) (in_bom yes) (on_board yes) (dnp no)
  (property "Reference" "C5" (at 57.785 165.1 0) (effects (font (size 1.27 1.27)) (justify left)))
  (property "Value" "1µ" (at 57.785 170.18 0) (effects (font (size 1.27 1.27)) (justify left)))
  (property "Footprint" "Capacitors_SMD:C_0805_HandSoldering" (at 58.1152 171.45 0) (effects (font (size 0.762 0.762)) hide))
  (property "Datasheet" "" (at 57.15 167.64 0) (effects (font (size 1.524 1.524)))) (pin "1") (pin "2"))

 (symbol (lib_id "youyue-858d-plus-fan-speed-mod-rescue:GND") (at 57.15 172.72 0) (unit 1) (in_bom yes) (on_board yes) (dnp no)
  (property "Reference" "#PWR015" (at 57.15 179.07 0) (effects (font (size 1.27 1.27)) hide))
  (property "Value" "GND" (at 57.15 176.53 0) (effects (font (size 1.27 1.27))))
  (property "Footprint" "" (at 57.15 172.72 0) (effects (font (size 1.524 1.524))))
  (property "Datasheet" "" (at 57.15 172.72 0) (effects (font (size 1.524 1.524)))) (pin "1"))

 (symbol (lib_id "youyue-858d-plus-fan-speed-mod-rescue:R") (at 101.6 158.75 0) (unit 1) (in_bom yes) (on_board yes) (dnp no)
  (property "Reference" "R6" (at 103.632 158.75 90) (effects (font (size 1.27 1.27))))
  (property "Value" "1k" (at 101.6 158.75 90) (effects (font (size 1.27 1.27))))
  (property "Footprint" "Resistors_SMD:R_0805_HandSoldering" (at 99.822 158.75 90) (effects (font (size 0.762 0.762)) hide))
  (property "Datasheet" "" (at 101.6 158.75 0) (effects (font (size 0.762 0.762)))) (pin "1") (pin "2"))

 (symbol (lib_id "youyue-858d-plus-fan-speed-mod-rescue:LED") (at 101.6 147.32 90) (unit 1) (in_bom yes) (on_board yes) (dnp no)
  (property "Reference" "D1" (at 99.06 147.32 0) (effects (font (size 1.27 1.27))))
  (property "Value" "LED" (at 104.14 147.32 0) (effects (font (size 1.27 1.27))))
  (property "Footprint" "LEDs:LED-0805" (at 101.6 147.32 0) (effects (font (size 1.524 1.524)) hide))
  (property "Datasheet" "" (at 101.6 147.32 0) (effects (font (size 1.524 1.524)))) (pin "1") (pin "2"))

 (symbol (lib_id "youyue-858d-plus-fan-speed-mod-rescue:GND") (at 101.6 165.1 0) (unit 1) (in_bom yes) (on_board yes) (dnp no)
  (property "Reference" "#PWR016" (at 101.6 171.45 0) (effects (font (size 1.27 1.27)) hide))
  (property "Value" "GND" (at 101.6 168.91 0) (effects (font (size 1.27 1.27))))
  (property "Footprint" "" (at 101.6 165.1 0) (effects (font (size 1.524 1.524))))
  (property "Datasheet" "" (at 101.6 165.1 0) (effects (font (size 1.524 1.524)))) (pin "1"))

 (symbol (lib_id "youyue-858d-plus-fan-speed-mod-rescue:C") (at 104.14 45.72 0) (unit 1) (in_bom yes) (on_board yes) (dnp no)
  (property "Reference" "C2" (at 104.775 43.18 0) (effects (font (size 1.27 1.27)) (justify left)))
  (property "Value" "1µF" (at 104.775 48.26 0) (effects (font (size 1.27 1.27)) (justify left)))
  (property "Footprint" "Capacitors_SMD:C_0805_HandSoldering" (at 105.1052 49.53 0) (effects (font (size 1.27 1.27)) hide))
  (property "Datasheet" "" (at 104.14 45.72 0) (effects (font (size 1.27 1.27)))) (pin "1") (pin "2"))

 (sheet_instances (path "" (page "1"))))
